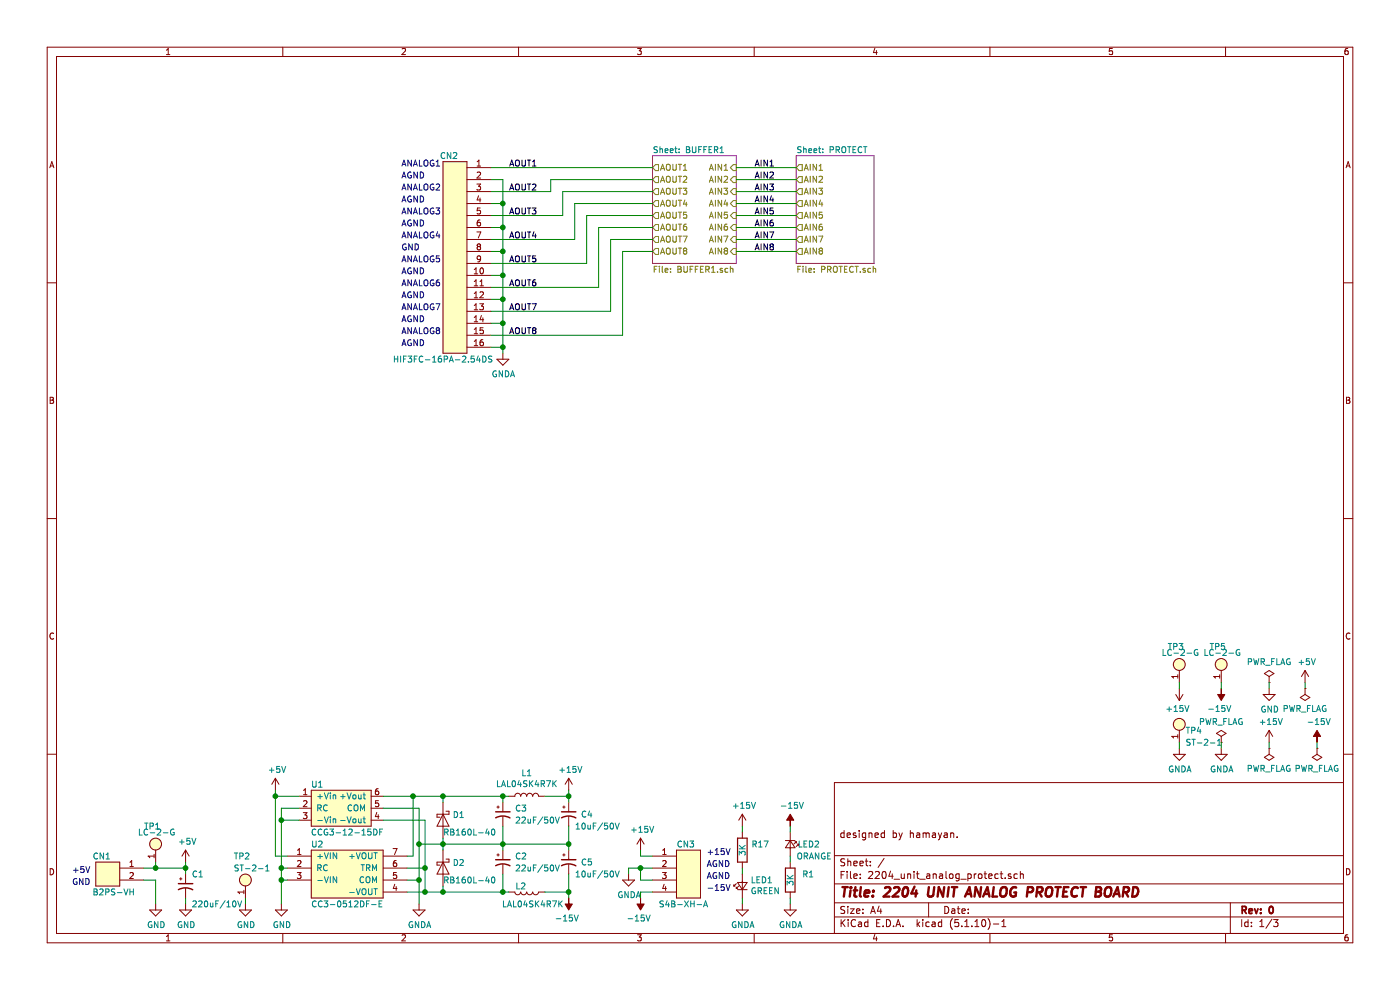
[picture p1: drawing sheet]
EESchema Schematic File Version 4
EELAYER 30 0
EELAYER END
$Descr A4 11693 8268
encoding utf-8
Sheet 1 3
Title "2204 UNIT ANALOG PROTECT BOARD"
Date ""
Rev "0"
Comp ""
Comment1 "designed by hamayan."
Comment2 ""
Comment3 ""
Comment4 ""
$EndDescr
$Comp
L r_register:R R17
U 1 1
P 6200 7100
F 0 "R17" H 6350 7150 50  0000 C CNN
F 1 "3K" V 6200 7100 50  0000 C CNN
F 2 "footprint:C_0603" V 6130 7100 50  0001 C CNN
F 3 "" H 6200 7100 50  0001 C CNN
	1    6200 7100
	1    0    0    -1  
$EndComp
$Comp
L cn_hif3fc-16pa-2:HIF3FC-16PA-2.54DSA CN2
U 1 1
P 3800 2150
F 0 "CN2" H 3850 3000 50  0000 C CNN
F 1 "HIF3FC-16PA-2.54DS" H 3900 1300 50  0000 C CNN
F 2 "footprint:cn_HIF3FC-16PA-254DS" H 3800 900 60  0001 C CNN
F 3 "" H 3800 900 60  0001 C CNN
	1    3800 2150
	-1   0    0    -1  
$EndComp
$Comp
L cn_b2b-xh-a:B2B-XH-A CN1
U 1 1
P 900 7300
F 0 "CN1" H 950 7450 50  0000 C CNN
F 1 "B2PS-VH" H 850 7150 50  0000 C CNN
F 2 "footprint:cn_B2PS-VH" H 900 7300 60  0001 C CNN
F 3 "" H 900 7300 60  0001 C CNN
	1    900  7300
	-1   0    0    -1  
$EndComp
Text Notes 600  7300 0    50   ~ 0
+5V
Text Notes 600  7400 0    50   ~ 0
GND
$Comp
L power:+5V #PWR02
U 1 1
P 1550 7200
F 0 "#PWR02" H 1550 7050 50  0001 C CNN
F 1 "+5V" H 1565 7373 50  0000 C CNN
F 2 "" H 1550 7200 50  0001 C CNN
F 3 "" H 1550 7200 50  0001 C CNN
	1    1550 7200
	1    0    0    -1  
$EndComp
$Comp
L power:GND #PWR01
U 1 1
P 1300 7550
F 0 "#PWR01" H 1300 7300 50  0001 C CNN
F 1 "GND" H 1305 7377 50  0000 C CNN
F 2 "" H 1300 7550 50  0001 C CNN
F 3 "" H 1300 7550 50  0001 C CNN
	1    1300 7550
	1    0    0    -1  
$EndComp
$Comp
L power:PWR_FLAG #FLG01
U 1 1
P 10600 5700
F 0 "#FLG01" H 10600 5775 50  0001 C CNN
F 1 "PWR_FLAG" H 10600 5873 50  0000 C CNN
F 2 "" H 10600 5700 50  0001 C CNN
F 3 "~" H 10600 5700 50  0001 C CNN
	1    10600 5700
	1    0    0    -1  
$EndComp
$Comp
L power:GND #PWR017
U 1 1
P 10600 5750
F 0 "#PWR017" H 10600 5500 50  0001 C CNN
F 1 "GND" H 10605 5577 50  0000 C CNN
F 2 "" H 10600 5750 50  0001 C CNN
F 3 "" H 10600 5750 50  0001 C CNN
	1    10600 5750
	1    0    0    -1  
$EndComp
$Comp
L power:PWR_FLAG #FLG03
U 1 1
P 10900 5750
F 0 "#FLG03" H 10900 5825 50  0001 C CNN
F 1 "PWR_FLAG" H 10900 5923 50  0000 C CNN
F 2 "" H 10900 5750 50  0001 C CNN
F 3 "~" H 10900 5750 50  0001 C CNN
	1    10900 5750
	-1   0    0    1   
$EndComp
$Comp
L power:+5V #PWR019
U 1 1
P 10900 5700
F 0 "#PWR019" H 10900 5550 50  0001 C CNN
F 1 "+5V" H 10915 5873 50  0000 C CNN
F 2 "" H 10900 5700 50  0001 C CNN
F 3 "" H 10900 5700 50  0001 C CNN
	1    10900 5700
	1    0    0    -1  
$EndComp
$Comp
L power:PWR_FLAG #FLG02
U 1 1
P 10200 6200
F 0 "#FLG02" H 10200 6275 50  0001 C CNN
F 1 "PWR_FLAG" H 10200 6373 50  0000 C CNN
F 2 "" H 10200 6200 50  0001 C CNN
F 3 "~" H 10200 6200 50  0001 C CNN
	1    10200 6200
	1    0    0    -1  
$EndComp
$Comp
L power:PWR_FLAG #FLG04
U 1 1
P 10600 6250
F 0 "#FLG04" H 10600 6325 50  0001 C CNN
F 1 "PWR_FLAG" H 10600 6423 50  0000 C CNN
F 2 "" H 10600 6250 50  0001 C CNN
F 3 "~" H 10600 6250 50  0001 C CNN
	1    10600 6250
	-1   0    0    1   
$EndComp
Wire Wire Line
	10600 6200 10600 6250
Wire Wire Line
	10200 6200 10200 6250
Wire Wire Line
	10600 5700 10600 5750
Wire Wire Line
	10900 5700 10900 5750
$Comp
L capacitor:CP1_Small C1
U 1 1
P 1550 7400
F 0 "C1" H 1600 7500 50  0000 L CNN
F 1 "220uF/10V" H 1600 7250 50  0000 L CNN
F 2 "footprint:CP_Radial_D8.00mm_P2.50mm" H 1550 7400 50  0001 C CNN
F 3 "" H 1550 7400 50  0001 C CNN
	1    1550 7400
	1    0    0    -1  
$EndComp
$Comp
L power:GND #PWR03
U 1 1
P 1550 7550
F 0 "#PWR03" H 1550 7300 50  0001 C CNN
F 1 "GND" H 1555 7377 50  0000 C CNN
F 2 "" H 1550 7550 50  0001 C CNN
F 3 "" H 1550 7550 50  0001 C CNN
	1    1550 7550
	1    0    0    -1  
$EndComp
Wire Wire Line
	1200 7250 1300 7250
Wire Wire Line
	1550 7250 1550 7300
Wire Wire Line
	1200 7350 1300 7350
Wire Wire Line
	1300 7350 1300 7550
Wire Wire Line
	1550 7500 1550 7550
Wire Wire Line
	1550 7200 1550 7250
Connection ~ 1550 7250
$Comp
L tab_check_terminal:LC-2-G TP1
U 1 1
P 1300 7050
F 0 "TP1" H 1200 7200 50  0000 L CNN
F 1 "LC-2-G" H 1150 7150 50  0000 L CNN
F 2 "footprint:tp_LC-2-G" H 1300 7050 60  0001 C CNN
F 3 "" H 1300 7050 60  0001 C CNN
	1    1300 7050
	1    0    0    -1  
$EndComp
Wire Wire Line
	1300 7200 1300 7250
Connection ~ 1300 7250
Wire Wire Line
	1300 7250 1550 7250
$Comp
L power:GND #PWR04
U 1 1
P 2050 7550
F 0 "#PWR04" H 2050 7300 50  0001 C CNN
F 1 "GND" H 2055 7377 50  0000 C CNN
F 2 "" H 2050 7550 50  0001 C CNN
F 3 "" H 2050 7550 50  0001 C CNN
	1    2050 7550
	1    0    0    -1  
$EndComp
$Comp
L tab_check_terminal:ST-2-1 TP2
U 1 1
P 2050 7350
F 0 "TP2" H 1950 7550 50  0000 L CNN
F 1 "ST-2-1" H 1950 7450 50  0000 L CNN
F 2 "footprint:tp_LC-2-G" H 2050 7350 60  0001 C CNN
F 3 "" H 2050 7350 60  0001 C CNN
	1    2050 7350
	1    0    0    -1  
$EndComp
Wire Wire Line
	2050 7500 2050 7550
$Comp
L LED:LED LED1
U 1 1
P 6200 7400
F 0 "LED1" V 6246 7332 50  0000 R CNN
F 1 "GREEN" V 6155 7332 50  0000 R CNN
F 2 "footprint:LED_D3.0mm_center" V 6200 7400 50  0001 C CNN
F 3 "" V 6200 7400 50  0001 C CNN
	1    6200 7400
	0    -1   -1   0   
$EndComp
Wire Wire Line
	6200 6900 6200 6950
$Comp
L power:GND #PWR06
U 1 1
P 2350 7550
F 0 "#PWR06" H 2350 7300 50  0001 C CNN
F 1 "GND" H 2355 7377 50  0000 C CNN
F 2 "" H 2350 7550 50  0001 C CNN
F 3 "" H 2350 7550 50  0001 C CNN
	1    2350 7550
	1    0    0    -1  
$EndComp
Wire Wire Line
	2350 7550 2350 7350
Wire Wire Line
	2350 7350 2400 7350
Wire Wire Line
	2400 7250 2350 7250
Wire Wire Line
	2350 7250 2350 7350
Connection ~ 2350 7350
$Comp
L power:+5V #PWR05
U 1 1
P 2300 6600
F 0 "#PWR05" H 2300 6450 50  0001 C CNN
F 1 "+5V" H 2315 6773 50  0000 C CNN
F 2 "" H 2300 6600 50  0001 C CNN
F 3 "" H 2300 6600 50  0001 C CNN
	1    2300 6600
	1    0    0    -1  
$EndComp
Wire Wire Line
	2400 7150 2300 7150
Wire Wire Line
	2300 7150 2300 6650
$Comp
L capacitor:CP1_Small C3
U 1 1
P 4200 6800
F 0 "C3" H 4300 6850 50  0000 L CNN
F 1 "22uF/50V" H 4300 6750 50  0000 L CNN
F 2 "footprint:CP_Radial_D5.0mm_P2.00mm" H 4200 6800 50  0001 C CNN
F 3 "" H 4200 6800 50  0001 C CNN
	1    4200 6800
	1    0    0    -1  
$EndComp
$Comp
L tab_check_terminal:LC-2-G TP3
U 1 1
P 9850 5550
F 0 "TP3" H 9750 5700 50  0000 L CNN
F 1 "LC-2-G" H 9700 5650 50  0000 L CNN
F 2 "footprint:tp_LC-2-G" H 9850 5550 60  0001 C CNN
F 3 "" H 9850 5550 60  0001 C CNN
	1    9850 5550
	1    0    0    -1  
$EndComp
$Comp
L tab_check_terminal:ST-2-1 TP4
U 1 1
P 9850 6050
F 0 "TP4" H 9900 6000 50  0000 L CNN
F 1 "ST-2-1" H 9900 5900 50  0000 L CNN
F 2 "footprint:tp_LC-2-G" H 9850 6050 60  0001 C CNN
F 3 "" H 9850 6050 60  0001 C CNN
	1    9850 6050
	1    0    0    -1  
$EndComp
Text Notes 5900 7150 0    50   ~ 0
+15V
Text Notes 3350 1500 0    50   ~ 0
AGND
Text Notes 3350 1400 0    50   ~ 0
ANALOG1
Text Notes 3350 1700 0    50   ~ 0
AGND
Text Notes 3350 1600 0    50   ~ 0
ANALOG2
Text Notes 3350 1900 0    50   ~ 0
AGND
Text Notes 3350 1800 0    50   ~ 0
ANALOG3
Text Notes 3350 2100 0    50   ~ 0
GND
Text Notes 3350 2000 0    50   ~ 0
ANALOG4
Text Notes 3350 2300 0    50   ~ 0
AGND
Text Notes 3350 2200 0    50   ~ 0
ANALOG5
Text Notes 3350 2500 0    50   ~ 0
AGND
Text Notes 3350 2400 0    50   ~ 0
ANALOG6
Text Notes 3350 2700 0    50   ~ 0
AGND
Text Notes 3350 2600 0    50   ~ 0
ANALOG7
Text Notes 3350 2900 0    50   ~ 0
AGND
Text Notes 3350 2800 0    50   ~ 0
ANALOG8
Wire Wire Line
	4100 2900 4200 2900
Wire Wire Line
	4200 2900 4200 2950
Wire Wire Line
	4200 2900 4200 2700
Wire Wire Line
	4200 2700 4100 2700
Connection ~ 4200 2900
Wire Wire Line
	4200 2700 4200 2500
Wire Wire Line
	4200 2500 4100 2500
Connection ~ 4200 2700
Wire Wire Line
	4200 2500 4200 2300
Wire Wire Line
	4200 2300 4100 2300
Connection ~ 4200 2500
Wire Wire Line
	4200 2300 4200 2100
Wire Wire Line
	4200 2100 4100 2100
Connection ~ 4200 2300
Wire Wire Line
	4200 2100 4200 1900
Wire Wire Line
	4200 1900 4100 1900
Connection ~ 4200 2100
Wire Wire Line
	4200 1900 4200 1700
Wire Wire Line
	4200 1700 4100 1700
Connection ~ 4200 1900
Wire Wire Line
	4200 1700 4200 1500
Wire Wire Line
	4200 1500 4100 1500
Connection ~ 4200 1700
Text Label 4250 1400 0    50   ~ 0
AOUT1
Text Label 4250 1600 0    50   ~ 0
AOUT2
Text Label 4250 1800 0    50   ~ 0
AOUT3
Text Label 4250 2000 0    50   ~ 0
AOUT4
Text Label 4250 2200 0    50   ~ 0
AOUT5
Text Label 4250 2400 0    50   ~ 0
AOUT6
Text Label 4250 2600 0    50   ~ 0
AOUT7
Text Label 4250 2800 0    50   ~ 0
AOUT8
Wire Wire Line
	4100 1400 5450 1400
Wire Wire Line
	4600 1600 4600 1500
Wire Wire Line
	4600 1500 5450 1500
Wire Wire Line
	4100 1600 4600 1600
Wire Wire Line
	4700 1800 4700 1600
Wire Wire Line
	4700 1600 5450 1600
Wire Wire Line
	4100 1800 4700 1800
Wire Wire Line
	4800 2000 4800 1700
Wire Wire Line
	4800 1700 5450 1700
Wire Wire Line
	4100 2000 4800 2000
Wire Wire Line
	4900 2200 4900 1800
Wire Wire Line
	4900 1800 5450 1800
Wire Wire Line
	4100 2200 4900 2200
Wire Wire Line
	5000 2400 5000 1900
Wire Wire Line
	5000 1900 5450 1900
Wire Wire Line
	4100 2400 5000 2400
Wire Wire Line
	5100 2600 5100 2000
Wire Wire Line
	5100 2000 5450 2000
Wire Wire Line
	4100 2600 5100 2600
Wire Wire Line
	5200 2800 5200 2100
Wire Wire Line
	5200 2100 5450 2100
Wire Wire Line
	4100 2800 5200 2800
$Comp
L power_unit:CC3-0512DF-E U2
U 1 1
P 2900 7300
F 0 "U2" H 2650 7550 50  0000 C CNN
F 1 "CC3-0512DF-E" H 2900 7050 50  0000 C CNN
F 2 "footprint:u_CC3-0512SF-E" H 2900 7300 60  0001 C CNN
F 3 "" H 2900 7300 60  0001 C CNN
	1    2900 7300
	1    0    0    -1  
$EndComp
$Comp
L power_unit:CCG3-12-15DF U1
U 1 1
P 2850 6750
F 0 "U1" H 2650 6950 50  0000 C CNN
F 1 "CCG3-12-15DF" H 2900 6550 50  0000 C CNN
F 2 "footprint:u_CCG3-12-15DF" H 2750 6750 50  0001 C CNN
F 3 "" H 2750 6750 50  0001 C CNN
	1    2850 6750
	1    0    0    -1  
$EndComp
Wire Wire Line
	2500 6650 2300 6650
Connection ~ 2300 6650
Wire Wire Line
	2300 6650 2300 6600
Wire Wire Line
	2500 6750 2350 6750
Wire Wire Line
	2350 6750 2350 6850
Connection ~ 2350 7250
Wire Wire Line
	2500 6850 2350 6850
Connection ~ 2350 6850
Wire Wire Line
	2350 6850 2350 7250
$Comp
L power:+15V #PWR08
U 1 1
P 4750 6600
F 0 "#PWR08" H 4750 6450 50  0001 C CNN
F 1 "+15V" H 4765 6773 50  0000 C CNN
F 2 "" H 4750 6600 50  0001 C CNN
F 3 "" H 4750 6600 50  0001 C CNN
	1    4750 6600
	1    0    0    -1  
$EndComp
$Comp
L power:-15V #PWR09
U 1 1
P 4750 7500
F 0 "#PWR09" H 4750 7600 50  0001 C CNN
F 1 "-15V" H 4765 7673 50  0000 C CNN
F 2 "" H 4750 7500 50  0001 C CNN
F 3 "" H 4750 7500 50  0001 C CNN
	1    4750 7500
	-1   0    0    1   
$EndComp
$Comp
L power:GNDA #PWR023
U 1 1
P 10200 6250
F 0 "#PWR023" H 10200 6000 50  0001 C CNN
F 1 "GNDA" H 10205 6077 50  0000 C CNN
F 2 "" H 10200 6250 50  0001 C CNN
F 3 "" H 10200 6250 50  0001 C CNN
	1    10200 6250
	1    0    0    -1  
$EndComp
$Comp
L diode:Schottky D2
U 1 1
P 3700 7250
F 0 "D2" V 3654 7329 50  0000 L CNN
F 1 "RB160L-40" V 3800 7250 50  0000 L CNN
F 2 "footprint:d_RB160L-40" H 3700 7250 50  0001 C CNN
F 3 "" H 3700 7250 50  0001 C CNN
	1    3700 7250
	0    1    1    0   
$EndComp
$Comp
L diode:Schottky D1
U 1 1
P 3700 6850
F 0 "D1" V 3654 6929 50  0000 L CNN
F 1 "RB160L-40" V 3800 6850 50  0000 L CNN
F 2 "footprint:d_RB160L-40" H 3700 6850 50  0001 C CNN
F 3 "" H 3700 6850 50  0001 C CNN
	1    3700 6850
	0    1    1    0   
$EndComp
$Comp
L power:+15V #PWR024
U 1 1
P 10600 6200
F 0 "#PWR024" H 10600 6050 50  0001 C CNN
F 1 "+15V" H 10615 6373 50  0000 C CNN
F 2 "" H 10600 6200 50  0001 C CNN
F 3 "" H 10600 6200 50  0001 C CNN
	1    10600 6200
	1    0    0    -1  
$EndComp
$Comp
L power:PWR_FLAG #FLG05
U 1 1
P 11000 6250
F 0 "#FLG05" H 11000 6325 50  0001 C CNN
F 1 "PWR_FLAG" H 11000 6423 50  0000 C CNN
F 2 "" H 11000 6250 50  0001 C CNN
F 3 "~" H 11000 6250 50  0001 C CNN
	1    11000 6250
	-1   0    0    1   
$EndComp
$Comp
L power:-15V #PWR025
U 1 1
P 11000 6200
F 0 "#PWR025" H 11000 6300 50  0001 C CNN
F 1 "-15V" H 11015 6373 50  0000 C CNN
F 2 "" H 11000 6200 50  0001 C CNN
F 3 "" H 11000 6200 50  0001 C CNN
	1    11000 6200
	1    0    0    -1  
$EndComp
Wire Wire Line
	11000 6200 11000 6250
Wire Wire Line
	3400 7150 3450 7150
Wire Wire Line
	3450 7150 3450 6650
Wire Wire Line
	3450 6650 3200 6650
Wire Wire Line
	3200 6750 3500 6750
Wire Wire Line
	3500 6750 3500 7050
Wire Wire Line
	3500 7350 3400 7350
Wire Wire Line
	3400 7450 3550 7450
Wire Wire Line
	3550 7450 3550 7250
Wire Wire Line
	3550 7250 3400 7250
Wire Wire Line
	3550 6850 3200 6850
Connection ~ 3550 7250
$Comp
L capacitor:CP1_Small C2
U 1 1
P 4200 7200
F 0 "C2" H 4300 7250 50  0000 L CNN
F 1 "22uF/50V" H 4300 7150 50  0000 L CNN
F 2 "footprint:CP_Radial_D5.0mm_P2.00mm" H 4200 7200 50  0001 C CNN
F 3 "" H 4200 7200 50  0001 C CNN
	1    4200 7200
	1    0    0    -1  
$EndComp
$Comp
L Inductor:L L1
U 1 1
P 4400 6650
F 0 "L1" V 4590 6650 50  0000 C CNN
F 1 "LAL04SK4R7K" V 4499 6650 50  0000 C CNN
F 2 "footprint:l_LAL04SK4R7K" H 4400 6650 50  0001 C CNN
F 3 "" H 4400 6650 50  0001 C CNN
	1    4400 6650
	0    -1   -1   0   
$EndComp
$Comp
L Inductor:L L2
U 1 1
P 4400 7450
F 0 "L2" V 4350 7400 50  0000 C CNN
F 1 "LAL04SK4R7K" V 4500 7500 50  0000 C CNN
F 2 "footprint:l_LAL04SK4R7K" H 4400 7450 50  0001 C CNN
F 3 "" H 4400 7450 50  0001 C CNN
	1    4400 7450
	0    1    1    0   
$EndComp
Wire Wire Line
	3550 7450 3700 7450
Wire Wire Line
	3700 7450 3700 7400
Connection ~ 3550 7450
Wire Wire Line
	3700 7050 3700 7000
Wire Wire Line
	3700 7050 3700 7100
Connection ~ 3700 7050
Wire Wire Line
	3450 6650 3700 6650
Wire Wire Line
	3700 6650 3700 6700
Connection ~ 3450 6650
Wire Wire Line
	4200 6700 4200 6650
Wire Wire Line
	4200 6650 3700 6650
Connection ~ 3700 6650
Wire Wire Line
	3700 7050 4200 7050
Wire Wire Line
	4200 7050 4200 6900
Wire Wire Line
	4200 7050 4200 7100
Connection ~ 4200 7050
Wire Wire Line
	3700 7450 4200 7450
Wire Wire Line
	4200 7450 4200 7300
Connection ~ 3700 7450
Wire Wire Line
	4250 6650 4200 6650
Connection ~ 4200 6650
Wire Wire Line
	4250 7450 4200 7450
Connection ~ 4200 7450
$Comp
L capacitor:CP1_Small C4
U 1 1
P 4750 6800
F 0 "C4" H 4850 6800 50  0000 L CNN
F 1 "10uF/50V" H 4800 6700 50  0000 L CNN
F 2 "footprint:CP_Radial_D5.0mm_P2.00mm" H 4750 6800 50  0001 C CNN
F 3 "" H 4750 6800 50  0001 C CNN
	1    4750 6800
	1    0    0    -1  
$EndComp
$Comp
L capacitor:CP1_Small C5
U 1 1
P 4750 7200
F 0 "C5" H 4850 7200 50  0000 L CNN
F 1 "10uF/50V" H 4800 7100 50  0000 L CNN
F 2 "footprint:CP_Radial_D5.0mm_P2.00mm" H 4750 7200 50  0001 C CNN
F 3 "" H 4750 7200 50  0001 C CNN
	1    4750 7200
	1    0    0    -1  
$EndComp
Wire Wire Line
	4750 7050 4750 6900
Wire Wire Line
	4200 7050 4750 7050
Wire Wire Line
	4550 6650 4750 6650
Wire Wire Line
	4750 6650 4750 6700
Wire Wire Line
	4750 7050 4750 7100
Connection ~ 4750 7050
Wire Wire Line
	4550 7450 4750 7450
Wire Wire Line
	4750 7450 4750 7300
Wire Wire Line
	4750 7500 4750 7450
Connection ~ 4750 7450
Wire Wire Line
	4750 6600 4750 6650
Connection ~ 4750 6650
$Comp
L power:GNDA #PWR021
U 1 1
P 9850 6250
F 0 "#PWR021" H 9850 6000 50  0001 C CNN
F 1 "GNDA" H 9855 6077 50  0000 C CNN
F 2 "" H 9850 6250 50  0001 C CNN
F 3 "" H 9850 6250 50  0001 C CNN
	1    9850 6250
	1    0    0    -1  
$EndComp
Wire Wire Line
	9850 6200 9850 6250
$Comp
L power:+15V #PWR020
U 1 1
P 9850 5750
F 0 "#PWR020" H 9850 5600 50  0001 C CNN
F 1 "+15V" H 9865 5923 50  0000 C CNN
F 2 "" H 9850 5750 50  0001 C CNN
F 3 "" H 9850 5750 50  0001 C CNN
	1    9850 5750
	-1   0    0    1   
$EndComp
Wire Wire Line
	9850 5700 9850 5750
$Comp
L tab_check_terminal:LC-2-G TP5
U 1 1
P 10200 5550
F 0 "TP5" H 10100 5700 50  0000 L CNN
F 1 "LC-2-G" H 10050 5650 50  0000 L CNN
F 2 "footprint:tp_LC-2-G" H 10200 5550 60  0001 C CNN
F 3 "" H 10200 5550 60  0001 C CNN
	1    10200 5550
	1    0    0    -1  
$EndComp
$Comp
L power:-15V #PWR022
U 1 1
P 10200 5750
F 0 "#PWR022" H 10200 5850 50  0001 C CNN
F 1 "-15V" H 10215 5923 50  0000 C CNN
F 2 "" H 10200 5750 50  0001 C CNN
F 3 "" H 10200 5750 50  0001 C CNN
	1    10200 5750
	-1   0    0    1   
$EndComp
Wire Wire Line
	10200 5700 10200 5750
$Comp
L connectors:4PIN CN3
U 1 1
P 5750 7300
F 0 "CN3" H 5650 7550 50  0000 L CNN
F 1 "S4B-XH-A" H 5500 7050 50  0000 L CNN
F 2 "footprint:cn_S4B-XH-A" H 5750 7300 60  0001 C CNN
F 3 "" H 5750 7300 60  0001 C CNN
	1    5750 7300
	1    0    0    -1  
$EndComp
Text Notes 5900 7250 0    50   ~ 0
AGND
Text Notes 5900 7350 0    50   ~ 0
AGND
Text Notes 5900 7450 0    50   ~ 0
-15V
$Comp
L power:+15V #PWR011
U 1 1
P 5350 7100
F 0 "#PWR011" H 5350 6950 50  0001 C CNN
F 1 "+15V" H 5365 7273 50  0000 C CNN
F 2 "" H 5350 7100 50  0001 C CNN
F 3 "" H 5350 7100 50  0001 C CNN
	1    5350 7100
	1    0    0    -1  
$EndComp
Wire Wire Line
	5450 7150 5350 7150
Wire Wire Line
	5350 7150 5350 7100
$Comp
L power:-15V #PWR012
U 1 1
P 5350 7500
F 0 "#PWR012" H 5350 7600 50  0001 C CNN
F 1 "-15V" H 5365 7673 50  0000 C CNN
F 2 "" H 5350 7500 50  0001 C CNN
F 3 "" H 5350 7500 50  0001 C CNN
	1    5350 7500
	-1   0    0    1   
$EndComp
Wire Wire Line
	5450 7450 5350 7450
Wire Wire Line
	5350 7450 5350 7500
$Comp
L power:GNDA #PWR07
U 1 1
P 3500 7550
F 0 "#PWR07" H 3500 7300 50  0001 C CNN
F 1 "GNDA" H 3505 7377 50  0000 C CNN
F 2 "" H 3500 7550 50  0001 C CNN
F 3 "" H 3500 7550 50  0001 C CNN
	1    3500 7550
	1    0    0    -1  
$EndComp
$Comp
L power:GNDA #PWR010
U 1 1
P 5250 7300
F 0 "#PWR010" H 5250 7050 50  0001 C CNN
F 1 "GNDA" H 5255 7127 50  0000 C CNN
F 2 "" H 5250 7300 50  0001 C CNN
F 3 "" H 5250 7300 50  0001 C CNN
	1    5250 7300
	1    0    0    -1  
$EndComp
Wire Wire Line
	5450 7350 5350 7350
Wire Wire Line
	5350 7350 5350 7250
Wire Wire Line
	5350 7250 5450 7250
Wire Wire Line
	5350 7250 5250 7250
Wire Wire Line
	5250 7250 5250 7300
Connection ~ 5350 7250
Wire Wire Line
	3500 7550 3500 7350
Connection ~ 3500 7350
Wire Wire Line
	3550 6850 3550 7250
Wire Wire Line
	3700 7050 3500 7050
Connection ~ 3500 7050
Wire Wire Line
	3500 7050 3500 7350
$Comp
L power:GNDA #PWR015
U 1 1
P 6200 7550
F 0 "#PWR015" H 6200 7300 50  0001 C CNN
F 1 "GNDA" H 6205 7377 50  0000 C CNN
F 2 "" H 6200 7550 50  0001 C CNN
F 3 "" H 6200 7550 50  0001 C CNN
	1    6200 7550
	1    0    0    -1  
$EndComp
$Comp
L power:+15V #PWR013
U 1 1
P 6200 6900
F 0 "#PWR013" H 6200 6750 50  0001 C CNN
F 1 "+15V" H 6215 7073 50  0000 C CNN
F 2 "" H 6200 6900 50  0001 C CNN
F 3 "" H 6200 6900 50  0001 C CNN
	1    6200 6900
	1    0    0    -1  
$EndComp
Wire Wire Line
	6200 7250 6200 7300
Wire Wire Line
	6200 7500 6200 7550
$Comp
L r_register:R R1
U 1 1
P 6600 7350
F 0 "R1" H 6750 7400 50  0000 C CNN
F 1 "3K" V 6600 7350 50  0000 C CNN
F 2 "footprint:C_0603" V 6530 7350 50  0001 C CNN
F 3 "" H 6600 7350 50  0001 C CNN
	1    6600 7350
	1    0    0    -1  
$EndComp
$Comp
L LED:LED LED2
U 1 1
P 6600 7050
F 0 "LED2" V 6600 7300 50  0000 R CNN
F 1 "ORANGE" V 6700 7400 50  0000 R CNN
F 2 "footprint:LED_D3.0mm_center" V 6600 7050 50  0001 C CNN
F 3 "" V 6600 7050 50  0001 C CNN
	1    6600 7050
	0    1    1    0   
$EndComp
$Comp
L power:GNDA #PWR018
U 1 1
P 6600 7550
F 0 "#PWR018" H 6600 7300 50  0001 C CNN
F 1 "GNDA" H 6605 7377 50  0000 C CNN
F 2 "" H 6600 7550 50  0001 C CNN
F 3 "" H 6600 7550 50  0001 C CNN
	1    6600 7550
	1    0    0    -1  
$EndComp
$Comp
L power:-15V #PWR016
U 1 1
P 6600 6900
F 0 "#PWR016" H 6600 7000 50  0001 C CNN
F 1 "-15V" H 6615 7073 50  0000 C CNN
F 2 "" H 6600 6900 50  0001 C CNN
F 3 "" H 6600 6900 50  0001 C CNN
	1    6600 6900
	1    0    0    -1  
$EndComp
Wire Wire Line
	6600 6900 6600 6950
Wire Wire Line
	6600 7150 6600 7200
Wire Wire Line
	6600 7500 6600 7550
$Sheet
S 6650 1300 650  900 
U 62B9E108
F0 "PROTECT" 50
F1 "PROTECT.sch" 50
F2 "AIN1" O L 6650 1400 50 
F3 "AIN2" O L 6650 1500 50 
F4 "AIN3" O L 6650 1600 50 
F5 "AIN4" O L 6650 1700 50 
F6 "AIN5" O L 6650 1800 50 
F7 "AIN6" O L 6650 1900 50 
F8 "AIN7" O L 6650 2000 50 
F9 "AIN8" O L 6650 2100 50 
$EndSheet
$Sheet
S 5450 1300 700  900 
U 62C3B256
F0 "BUFFER1" 50
F1 "BUFFER1.sch" 50
F2 "AIN1" I R 6150 1400 50 
F3 "AIN2" I R 6150 1500 50 
F4 "AIN3" I R 6150 1600 50 
F5 "AIN4" I R 6150 1700 50 
F6 "AIN5" I R 6150 1800 50 
F7 "AIN6" I R 6150 1900 50 
F8 "AIN7" I R 6150 2000 50 
F9 "AIN8" I R 6150 2100 50 
F10 "AOUT1" O L 5450 1400 50 
F11 "AOUT2" O L 5450 1500 50 
F12 "AOUT3" O L 5450 1600 50 
F13 "AOUT4" O L 5450 1700 50 
F14 "AOUT5" O L 5450 1800 50 
F15 "AOUT6" O L 5450 1900 50 
F16 "AOUT7" O L 5450 2000 50 
F17 "AOUT8" O L 5450 2100 50 
$EndSheet
Wire Wire Line
	6150 1400 6650 1400
Wire Wire Line
	6150 1500 6650 1500
Wire Wire Line
	6150 1600 6650 1600
Wire Wire Line
	6150 1700 6650 1700
Wire Wire Line
	6150 1800 6650 1800
Wire Wire Line
	6150 1900 6650 1900
Wire Wire Line
	6150 2000 6650 2000
Wire Wire Line
	6150 2100 6650 2100
Text Label 6300 1400 0    50   ~ 0
AIN1
Text Label 6300 1500 0    50   ~ 0
AIN2
Text Label 6300 1600 0    50   ~ 0
AIN3
Text Label 6300 1700 0    50   ~ 0
AIN4
Text Label 6300 1800 0    50   ~ 0
AIN5
Text Label 6300 1900 0    50   ~ 0
AIN6
Text Label 6300 2000 0    50   ~ 0
AIN7
Text Label 6300 2100 0    50   ~ 0
AIN8
$Comp
L power:GNDA #PWR?
U 1 1
P 4200 2950
F 0 "#PWR?" H 4200 2700 50  0001 C CNN
F 1 "GNDA" H 4205 2777 50  0000 C CNN
F 2 "" H 4200 2950 50  0001 C CNN
F 3 "" H 4200 2950 50  0001 C CNN
	1    4200 2950
	1    0    0    -1  
$EndComp
$EndSCHEMATC
